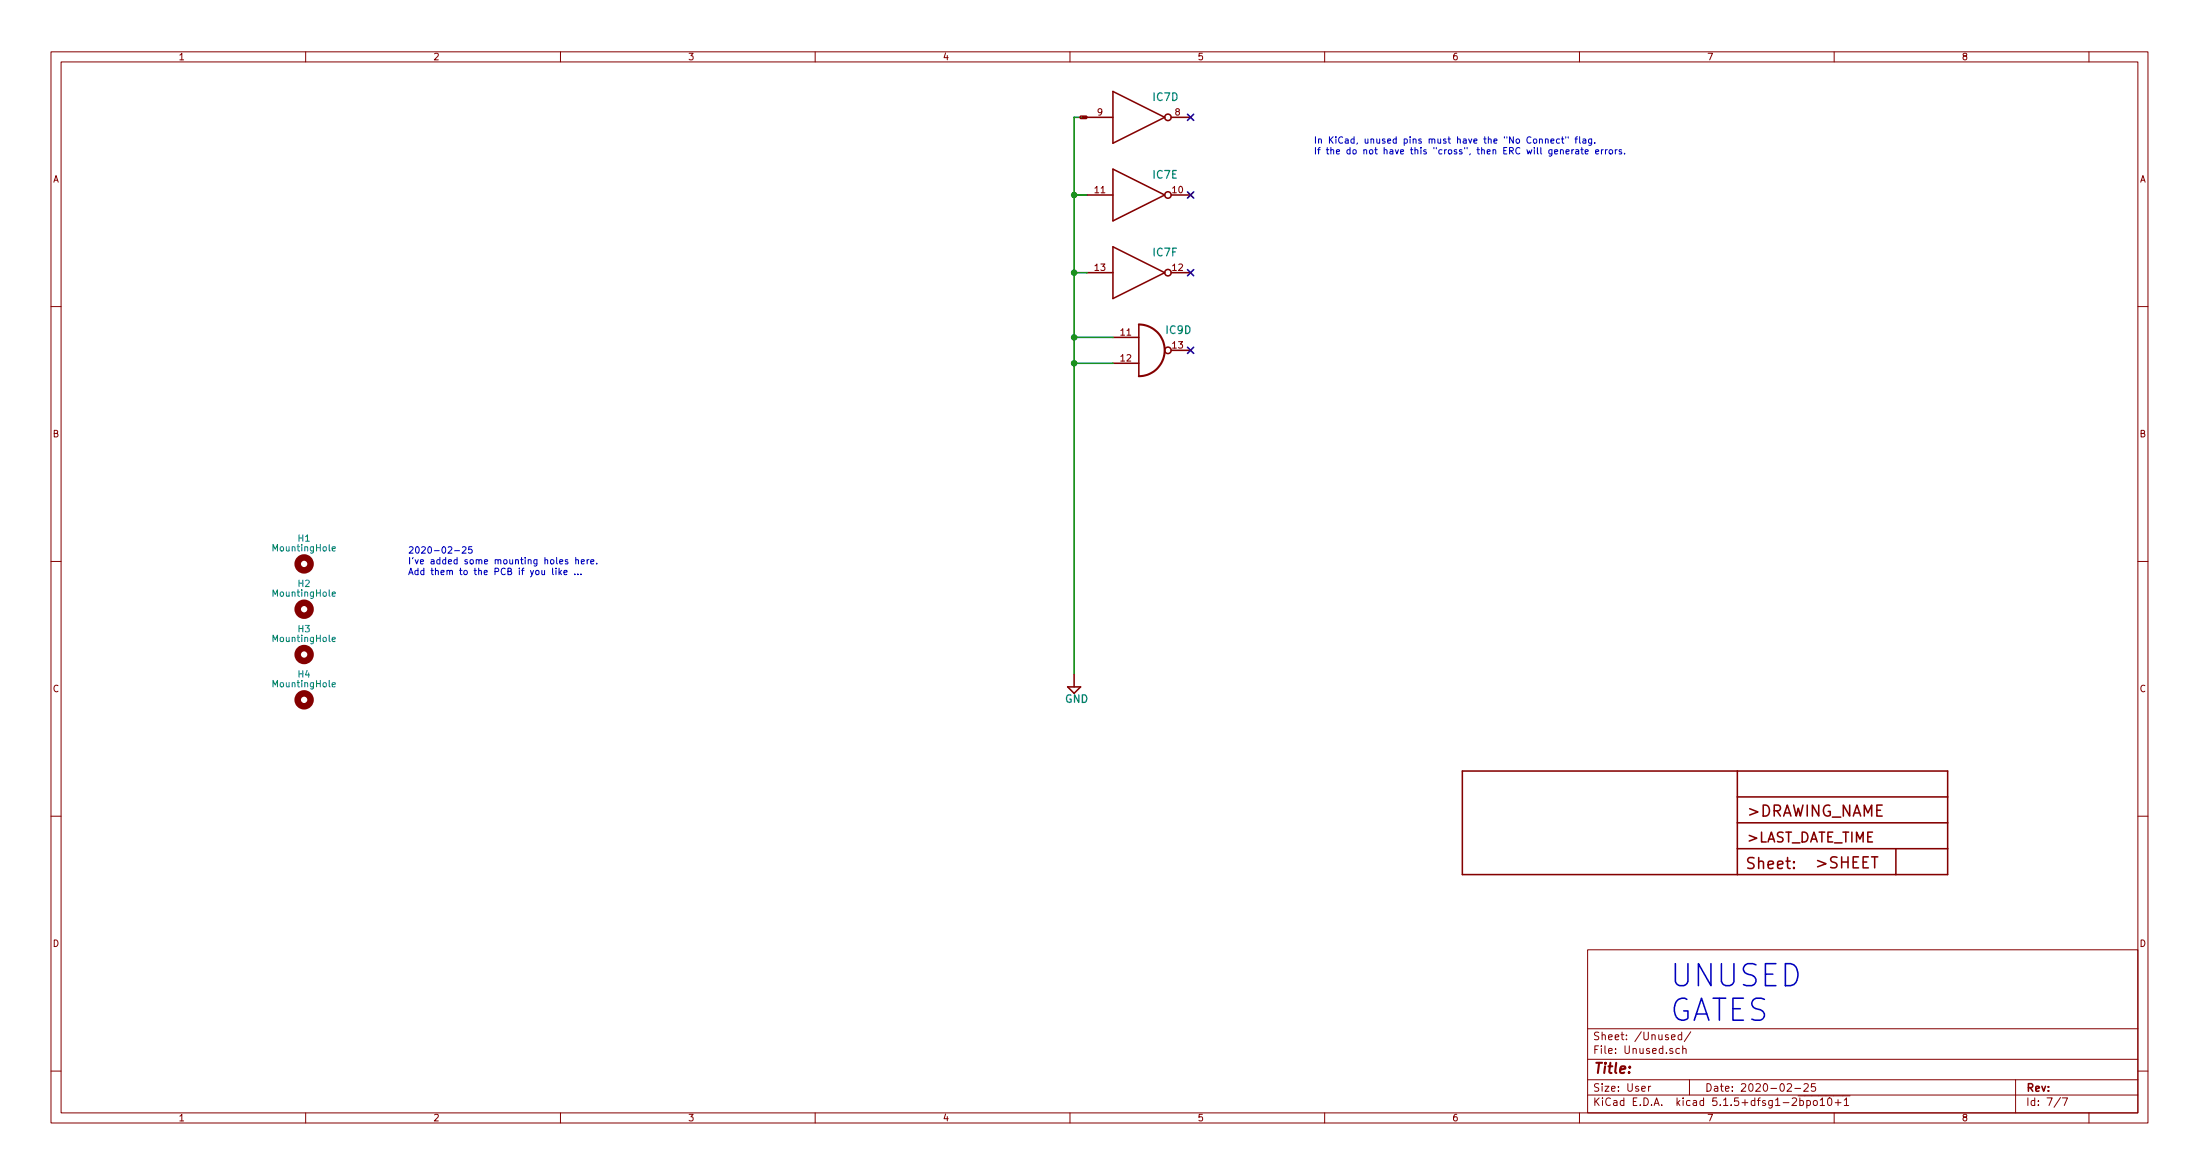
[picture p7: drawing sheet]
EESchema Schematic File Version 4
EELAYER 30 0
EELAYER END
$Descr User 16992 9063
encoding utf-8
Sheet 7 7
Title ""
Date "2020-02-25"
Rev ""
Comp ""
Comment1 ""
Comment2 ""
Comment3 ""
Comment4 ""
$EndDescr
Wire Wire Line
	8400 900  8300 900 
Wire Wire Line
	8300 900  8300 1500
Wire Wire Line
	8300 1500 8300 2100
Wire Wire Line
	8300 2100 8300 2600
Wire Wire Line
	8300 2600 8300 2800
Wire Wire Line
	8300 2800 8300 5200
Wire Wire Line
	8600 2600 8300 2600
Wire Wire Line
	8600 2800 8300 2800
Wire Wire Line
	8400 1500 8300 1500
Wire Wire Line
	8400 2100 8300 2100
Connection ~ 8300 2600
Connection ~ 8300 2800
Connection ~ 8300 1500
Connection ~ 8300 2100
Text GLabel 8400 900  0    10   BiDi ~ 0
GND
$Comp
L rosco_m68k-eagle-import:A3L-LOC #FRAME6
U 1 1
P -50 6900
AR Path="/DFBB3BDD" Ref="#FRAME6"  Part="1" 
AR Path="/5E53BCCF/DFBB3BDD" Ref="#FRAME6"  Part="1" 
F 0 "#FRAME6" H -50 6900 50  0001 C CNN
F 1 "BOOT line generator" H -50 6900 50  0001 C CNN
F 2 "" H -50 6900 50  0001 C CNN
F 3 "" H -50 6900 50  0001 C CNN
	1    -50  6900
	1    0    0    -1  
$EndComp
$Comp
L rosco_m68k-eagle-import:GND #SUPPLY29
U 1 1
P 8300 5300
AR Path="/0331A01D" Ref="#SUPPLY29"  Part="1" 
AR Path="/5E53BCCF/0331A01D" Ref="#SUPPLY029"  Part="1" 
F 0 "#SUPPLY029" H 8300 5300 50  0001 C CNN
F 1 "GND" H 8225 5175 59  0000 L BNN
F 2 "" H 8300 5300 50  0001 C CNN
F 3 "" H 8300 5300 50  0001 C CNN
	1    8300 5300
	1    0    0    -1  
$EndComp
$Comp
L rosco_m68k-eagle-import:7401N IC9
U 4 1
P 8900 2700
AR Path="/F64B6C48" Ref="IC9"  Part="4" 
AR Path="/5E53BCCF/F64B6C48" Ref="IC9"  Part="4" 
F 0 "IC9" H 9000 2825 59  0000 L BNN
F 1 "74LS01N" H 9000 2500 59  0001 L BNN
F 2 "rosco_m68k:DIL14" H 8900 2700 50  0001 C CNN
F 3 "" H 8900 2700 50  0001 C CNN
	4    8900 2700
	1    0    0    -1  
$EndComp
$Comp
L rosco_m68k-eagle-import:7404N IC7
U 4 1
P 8800 900
AR Path="/46D5F877" Ref="IC7"  Part="4" 
AR Path="/5E53BCCF/46D5F877" Ref="IC7"  Part="4" 
F 0 "IC7" H 8900 1025 59  0000 L BNN
F 1 "7404N" H 8900 700 59  0001 L BNN
F 2 "rosco_m68k:DIL14" H 8800 900 50  0001 C CNN
F 3 "" H 8800 900 50  0001 C CNN
	4    8800 900 
	1    0    0    -1  
$EndComp
$Comp
L rosco_m68k-eagle-import:7404N IC7
U 5 1
P 8800 1500
AR Path="/46D5F873" Ref="IC7"  Part="5" 
AR Path="/5E53BCCF/46D5F873" Ref="IC7"  Part="5" 
F 0 "IC7" H 8900 1625 59  0000 L BNN
F 1 "7404N" H 8900 1300 59  0001 L BNN
F 2 "rosco_m68k:DIL14" H 8800 1500 50  0001 C CNN
F 3 "" H 8800 1500 50  0001 C CNN
	5    8800 1500
	1    0    0    -1  
$EndComp
$Comp
L rosco_m68k-eagle-import:7404N IC7
U 6 1
P 8800 2100
AR Path="/46D5F87F" Ref="IC7"  Part="6" 
AR Path="/5E53BCCF/46D5F87F" Ref="IC7"  Part="6" 
F 0 "IC7" H 8900 2225 59  0000 L BNN
F 1 "7404N" H 8900 1900 59  0001 L BNN
F 2 "rosco_m68k:DIL14" H 8800 2100 50  0001 C CNN
F 3 "" H 8800 2100 50  0001 C CNN
	6    8800 2100
	1    0    0    -1  
$EndComp
Text Notes 12900 7900 0    170  ~ 0
UNUSED\nGATES
NoConn ~ 9200 900 
NoConn ~ 9200 1500
NoConn ~ 9200 2100
NoConn ~ 9200 2700
Text Notes 10150 1200 0    50   ~ 0
In KiCad, unused pins must have the "No Connect" flag.\nIf the do not have this "cross", then ERC will generate errors.
$Comp
L Mechanical:MountingHole H1
U 1 1
P 2350 4350
F 0 "H1" H 2350 4550 50  0000 C CNN
F 1 "MountingHole" H 2350 4475 50  0000 C CNN
F 2 "MountingHole:MountingHole_3.2mm_M3" H 2350 4350 50  0001 C CNN
F 3 "~" H 2350 4350 50  0001 C CNN
	1    2350 4350
	1    0    0    -1  
$EndComp
$Comp
L Mechanical:MountingHole H2
U 1 1
P 2350 4700
F 0 "H2" H 2350 4900 50  0000 C CNN
F 1 "MountingHole" H 2350 4825 50  0000 C CNN
F 2 "MountingHole:MountingHole_3.2mm_M3" H 2350 4700 50  0001 C CNN
F 3 "~" H 2350 4700 50  0001 C CNN
	1    2350 4700
	1    0    0    -1  
$EndComp
$Comp
L Mechanical:MountingHole H3
U 1 1
P 2350 5050
F 0 "H3" H 2350 5250 50  0000 C CNN
F 1 "MountingHole" H 2350 5175 50  0000 C CNN
F 2 "MountingHole:MountingHole_3.2mm_M3" H 2350 5050 50  0001 C CNN
F 3 "~" H 2350 5050 50  0001 C CNN
	1    2350 5050
	1    0    0    -1  
$EndComp
$Comp
L Mechanical:MountingHole H4
U 1 1
P 2350 5400
F 0 "H4" H 2350 5600 50  0000 C CNN
F 1 "MountingHole" H 2350 5525 50  0000 C CNN
F 2 "MountingHole:MountingHole_3.2mm_M3" H 2350 5400 50  0001 C CNN
F 3 "~" H 2350 5400 50  0001 C CNN
	1    2350 5400
	1    0    0    -1  
$EndComp
Text Notes 3150 4450 0    50   ~ 0
2020-02-25\nI've added some mounting holes here.\nAdd them to the PCB if you like ...
$EndSCHEMATC
